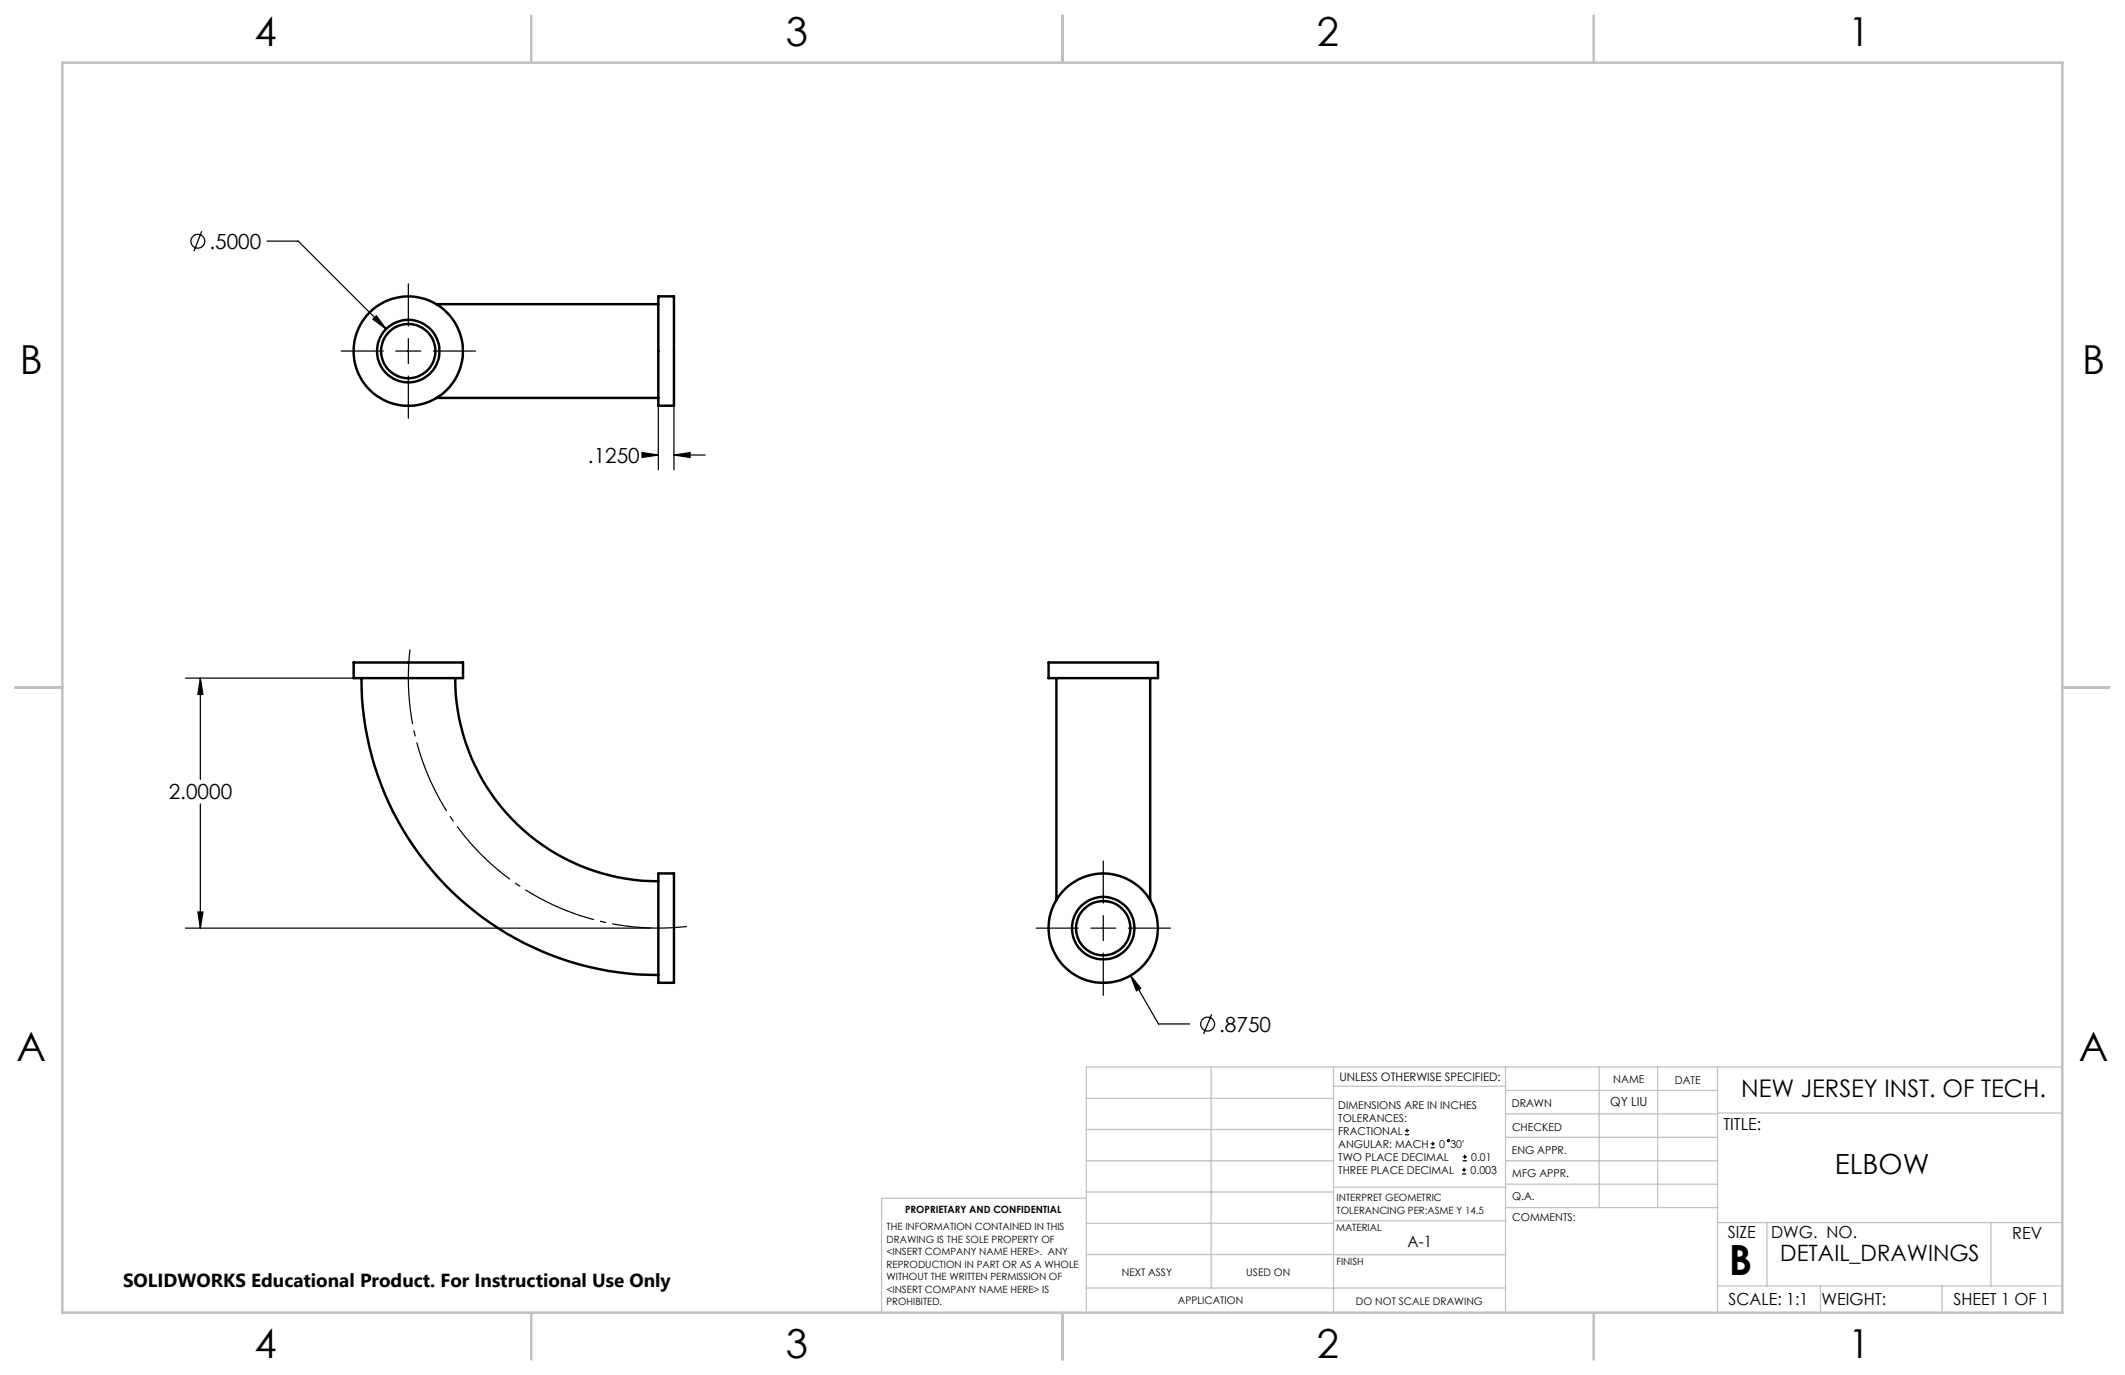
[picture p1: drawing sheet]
<svg xmlns="http://www.w3.org/2000/svg" width="432mm" height="279mm" viewBox="0 0 432 279" stroke-linecap="round" stroke-linejoin="round" font-family="sans-serif">
<g fill="none" stroke="#000" stroke-width=".25">
<path d="M41 47l-1.6 4M54.3 49h6.3l17.9 17.9M83 57.7v8.6M69.3 71.3h8.6M75.8 64.9l.7-.7 2 2.7zM80.4 71.3h5.1M83 68.8v5.1M83 76.4v8.6M88.1 71.3h8.5M133.8 61.7v33.8M136.9 61.7v33.8M130.5 92l3.3 .5-3.3 .5z"/>
<path d="M131.2 92.5h2.6M136.9 92.5l3.3-.5v1zM136.9 92.5h6.4M37.7 137.8h43.8M40.7 137.8v20.6M40.7 137.8l.5 3.3h-1zM40.7 163.4v25.2M224.2 174.9v8.6M37.7 188.6h94.6M40.2 185.3h1l-.5 3.3zM210.5 188.6h8.6M221.7 188.6h5"/>
<path d="M224.2 186.1v5M224.2 193.7v8.5M229.3 188.6h8.5M229.7 198.2l5.7 9.9h6.4M229.7 198.2l2.1 2.6-.9 .5zM246.2 206.1l-1.6 4M285.5 230.6h.8M285.5 229.7h.8M285.9 229.3v.9M290.7 233.2h.8M290.7 232.4h.8M291.1 232v.8"/>
<path d="M297.1 238.5h.8M297.1 237.7h.8M297.2 235.9h.9M297.2 235.1h.9M297.5 237.3v.8M297.6 234.6v.9"/>
<circle cx="40.2" cy="49" r="1.41"/>
<circle cx="245.4" cy="208.1" r="1.42"/>
<circle cx="294.3" cy="231.8" r=".22"/>
</g>
<path d="M83.4 131.5a50.8 50.8 0 0 0 56.7 56.7" fill="none" stroke="#000" stroke-width=".25" stroke-dasharray="15.2 1.3 1.3 1.3" stroke-dashoffset="-.5" stroke-linecap="butt"/>
<g fill="none" stroke="#c0c0c0" stroke-width=".25">
<path d="M246.1 216.8v44.9M271 216.8v49.9M305.9 216.8v49.9M324.9 216.8v28.6M336.8 216.8v28.6M349 216.8v49.9M419.1 216.8h-198.4v49.9M220.7 235.9h50.3M220.7 229.5h50.3M220.7 223.2h50.3M271 220.7h34.9M305.9 231.1h43.1"/>
<path d="M305.9 226.3h43.1M305.9 221.6h43.1M305.9 235.9h43.1M349 226.2h70.1M220.7 248.6h50.3M220.7 242.2h50.3M220.7 254.9h50.3M220.7 243.5h-41.6v23.2M271 255h34.9M271 248.1h35M271 241.2h35M305.9 240.6h43.1"/>
<path d="M306 245.4h43M349 248.4h70.1M359.1 248.4v12.9M404.6 248.4v12.9M220.7 261.7h85.2M349 261.3h70.1M369.9 261.3v5.4M394.6 261.3v5.4"/>
</g>
<path d="M12.7 12.7h406.4v254h-406.4zM108 3.2v9.5M215.9 3.2v9.5M323.8 3.2v9.5M3.1 139.7h9.6M419.1 139.7h9.5M108 266.7v9.6M215.9 266.7v9.6M323.8 266.7v9.6" fill="none" stroke="#c0c0c0" stroke-width=".5"/>
<path d="M40.7 137.8l.5 3.3h-1zM40.2 185.3h1l-.5 3.3zM130.5 92l3.3 .5-3.3 .5zM136.9 92.5l3.3-.5v1zM76.5 64.2l-.7 .7 2.7 2zM229.7 198.2l1.2 3.1 .9-.5z" fill="#000"/>
<g fill="none" stroke="#000" stroke-width=".5">
<path d="M88.7 61.8h45.1M133.8 60.2h3.1v22.2h-3.1zM88.7 80.9h45.1M71.9 134.6h22.2v3.2h-22.2zM73.4 137.8a60.3 60.3 0 0 0 60.4 60.3M92.5 137.8a41.2 41.2 0 0 0 41.3 41.3M213.1 134.6h22.2v3.2h-22.2zM214.7 137.8v45.1M233.7 137.8v45.1M133.8 177.5h3.1v22.2h-3.1z"/>
<circle cx="82.9" cy="71.3" r="11.1"/>
<circle cx="83" cy="71.3" r="6.3"/>
<circle cx="83" cy="71.3" r="5.5"/>
<circle cx="224.2" cy="188.6" r="5.5"/>
<circle cx="224.2" cy="188.6" r="6.4"/>
<circle cx="224.2" cy="188.6" r="11.1"/>
</g>
<text font-size="8.5" x="351.3" y="259">B</text>
<g font-size="8.1">
<text x="51.7" y="9.3">4</text>
<text x="159.7" y="9.3">3</text>
<text x="267.6" y="9.3">2</text>
<text x="375.6" y="9.3">1</text>
<text x="4" y="76">B</text>
<text x="423.1" y="76">B</text>
<text x="3.3" y="215.7">A</text>
<text x="422.4" y="215.7">A</text>
<text x="51.7" y="276">4</text>
<text x="159.7" y="276">3</text>
<text x="267.6" y="276">2</text>
<text x="375.6" y="276">1</text>
</g>
<text font-size="5.6" x="372.8" y="238.5">ELBOW</text>
<text font-size="4.9" x="353.8" y="222.9">NEW JERSEY INST. OF TECH.</text>
<text font-size="4.6" x="361.8" y="256.2">DETAIL_DRAWINGS</text>
<g font-size="4.2">
<text x="42.5" y="50.6">.5000</text>
<text x="119.5" y="94">.1250</text>
<text x="34.3" y="162.4">2.0000</text>
<text x="247.7" y="209.6">.8750</text>
</g>
<text font-size="3.8" x="25" y="261.6">SOLIDWORKS Educational Product. For Instructional Use Only</text>
<g font-size="3.4">
<text x="350.2" y="229.5">TITLE:</text>
<text x="351.1" y="251.6">SIZE</text>
<text x="359.9" y="251.6">DWG. NO.</text>
<text x="408.9" y="251.7">REV</text>
<text x="351.2" y="265.2">SCALE: 1:1</text>
<text x="370.1" y="265.3">WEIGHT:</text>
<text x="396.9" y="265.2">SHEET 1 OF 1</text>
</g>
<text font-size="3.2" x="286" y="253.3">A-1</text>
<text font-size="2.5" x="327.2" y="224.8">QY LIU</text>
<text font-size="2.4" x="272.2" y="219.7">UNLESS OTHERWISE SPECIFIED:</text>
<g font-size="2.2">
<text x="327.8" y="220.1">NAME</text>
<text x="340.3" y="220.2">DATE</text>
<text x="271.9" y="225.3">DIMENSIONS ARE IN INCHES</text>
<text x="271.9" y="227.9">TOLERANCES:</text>
<text x="307.2" y="224.9">DRAWN</text>
<text x="271.9" y="230.6">FRACTIONAL</text>
<text x="271.9" y="233.2">ANGULAR: MACH</text>
<text x="292.5" y="233.2">0</text>
<text x="294.7" y="233.2">30'</text>
<text x="307.3" y="229.8">CHECKED</text>
<text x="271.9" y="235.9">TWO PLACE DECIMAL</text>
<text x="271.9" y="238.5">THREE PLACE DECIMAL</text>
<text x="298.8" y="238.5">0.003</text>
<text x="299" y="235.9">0.01</text>
<text x="307.2" y="234.5">ENG APPR.</text>
<text x="307.3" y="239.2">MFG APPR.</text>
<text x="307.3" y="243.9">Q.A.</text>
<text x="307.3" y="248.1">COMMENTS:</text>
</g>
<g font-size="2.1">
<text x="227.9" y="259.2">NEXT ASSY</text>
<text x="253.3" y="259.2">USED ON</text>
<text x="239.3" y="265">APPLICATION</text>
<text x="275.5" y="265.1">DO NOT SCALE DRAWING</text>
</g>
<g font-size="2">
<text x="271.6" y="244.1">INTERPRET GEOMETRIC</text>
<text x="180.2" y="250">THE INFORMATION CONTAINED IN THIS</text>
<text x="183.9" y="246.4">PROPRIETARY AND CONFIDENTIAL</text>
<text x="271.5" y="250.2">MATERIAL</text>
<text x="271.6" y="246.6">TOLERANCING PER:ASME Y 14.5</text>
<text x="180.2" y="252.5">DRAWING IS THE SOLE PROPERTY OF</text>
<text x="180.2" y="255.1">&lt;INSERT COMPANY NAME HERE&gt;. ANY</text>
<text x="180.2" y="257.6">REPRODUCTION IN PART OR AS A WHOLE</text>
<text x="271.5" y="257">FINISH</text>
<text x="180.2" y="260.1">WITHOUT THE WRITTEN PERMISSION OF</text>
<text x="180.2" y="262.6">&lt;INSERT COMPANY NAME HERE&gt; IS</text>
<text x="180.2" y="265.2">PROHIBITED.</text>
</g>
</svg>
